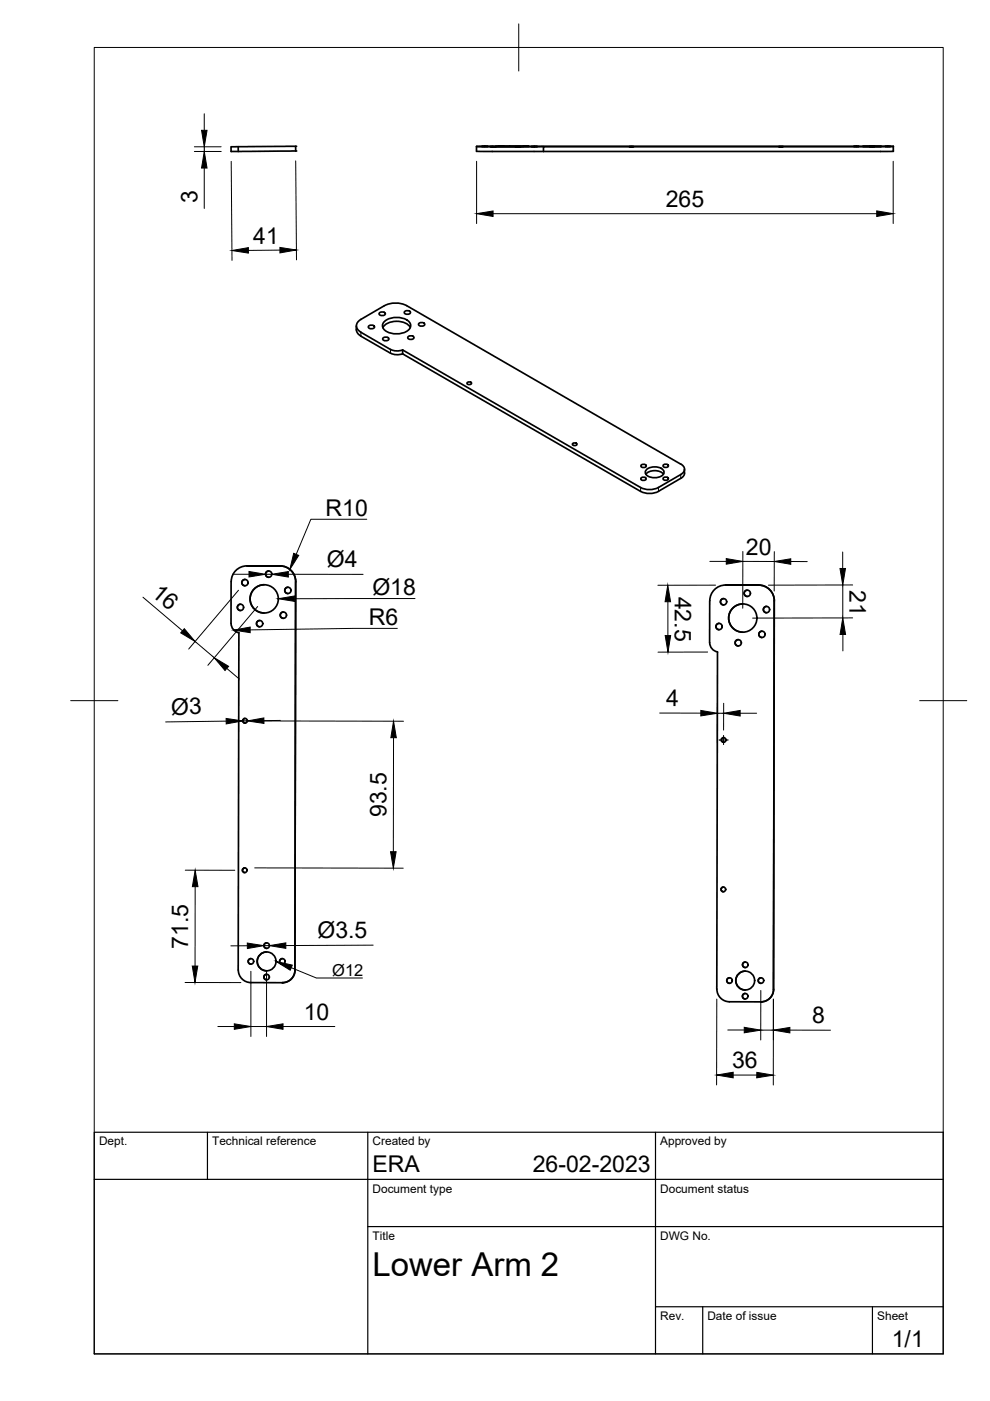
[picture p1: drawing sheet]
<svg xmlns="http://www.w3.org/2000/svg" width="210mm" height="297mm" viewBox="0 0 210 297" stroke-linecap="round" stroke-linejoin="round" font-family="sans-serif">
<!-- layer: Visible -->
<g fill="#000">
<circle cx="62.7" cy="31" r=".18"/>
<circle cx="62.7" cy="32" r=".18"/>
<circle cx="52.3" cy="120" r=".18"/>
<circle cx="59.4" cy="120" r=".18"/>
<circle cx="153.8" cy="124" r=".18"/>
<circle cx="160.8" cy="124.1" r=".18"/>
<circle cx="59.9" cy="208.4" r=".18"/>
<circle cx="161.3" cy="212.4" r=".18"/>
</g>
<g fill="none" stroke="#000" stroke-width=".36">
<path d="M49 31.1l13.7-.1v1l-13.7 .1zM50.5 31.1v1M101 31.1v1M101 32.1h12.2M101 31v.1M101 31h88.4M101 31.1h12.2M102.1 31h1.4zM103.9 31.1h1.4zM105.1 31h5.9zM105.6 31h1.3zM109.2 31.1h1.3z"/>
<path d="M110.8 31h1.4zM112.6 31.1h1.4zM115.2 32.1h-2M115.2 31.1h-2M115.2 32.1h71.5M133.4 31.1h1zM165.1 31.1h1zM181 31h1.1zM182.9 31h4zM184.3 31h1.2zM184.3 31.1h1.2zM186.7 31.1h-71.5v1"/>
<path d="M187.6 31h1.2zM189.4 31.1h-2.7M189.4 32.1h-2.7M189.4 31v1.1M189.4 31v.1M189.4 32h.1M75.5 69.1v.8M75.6 69.9l.1 .6 .8 .8 6.3 3.6a3.1 3.1 0 0 0 2.6 .1M76.5 67.7a1.45 1.45 0 0 0-.9 1.4 1.45 1.45 0 0 0 .9 1.3l6.3 3.7M78.3 69l.5-.1a.51 .51 0 0 1 .6 .5l-.6 .3a.51 .51 0 0 1-.7-.5zM80.6 66.2l.4-.1a.51 .51 0 0 1 .7 .5l-.7 .3a.51 .51 0 0 1-.6-.5zM81.3 71.6l.5-.1a.51 .51 0 0 1 .6 .5l-.6 .2a.51 .51 0 0 1-.6-.4z"/>
<path d="M81.5 68.2a4.3 4.3 0 0 1 5.2 0 1.25 1.25 0 0 1-.5 2.1 4.4 4.4 0 0 1-4.7-.4 1.15 1.15 0 0 1 0-1.7zM81.5 64.8l-5 2.9M82.8 74.1a3.1 3.1 0 0 0 2.6 .1M85.9 66l.5-.1a.51 .51 0 0 1 .6 .4l-.6 .3a.51 .51 0 0 1-.7-.4zM86.2 64.8l58.1 33.6M86.2 64.8a5.2 5.2 0 0 0-4.7 0M86.6 71.3l.5-.1a.51 .51 0 0 1 .7 .5l-.7 .3a.51 .51 0 0 1-.6-.5zM87 69.4a3.8 3.8 0 0 0-4.8-.9l-.8 .6-.2 .4M88.9 68.5l.5-.1a.51 .51 0 0 1 .6 .5l-.6 .3a.51 .51 0 0 1-.6-.5zM99.1 81.1l.5-.1 .4 .3-.6 .2-.4-.2zM121.5 94l.5-.1 .3 .4-.6 .2-.3-.2zM136 98.5a.63 .63 0 0 1 1 .4 .63 .63 0 0 1-.6 .2 .63 .63 0 0 1-.5-.4z"/>
<path d="M137 99.6a2.63 2.63 0 0 1 3.8 .4 1.64 1.64 0 0 1-2 1.3 1.62 1.62 0 0 1-2-1.3zM140.7 98.5a.63 .63 0 0 1 1 .3 .63 .63 0 0 1-.6 .3 .63 .63 0 0 1-.5-.4zM144.4 98.4a1.17 1.17 0 0 1 .7 1.1 1.17 1.17 0 0 1-.8 1.1l-4.7 2.7a4.2 4.2 0 0 1-3.8 .1l-50.4-29.2v.8l50.4 29.2M145.1 99.5v.8M52.3 120h7.1zM52.4 120h.1M52.4 120a3.3 3.3 0 0 0-3.4 3.3M59.4 120a3.3 3.3 0 0 1 3.3 3.3M136 101.3a.63 .63 0 0 1 1 .3 .63 .63 0 0 1-.6 .3 .63 .63 0 0 1-.5-.5zM140.7 100.5a2.72 2.72 0 0 0-3.8 0M140.7 101.2a.63 .63 0 0 1 1 .4 .63 .63 0 0 1-.6 .3 .63 .63 0 0 1-.5-.5zM145.1 100.3a1.35 1.35 0 0 1-.7 1.1l-4.8 2.8a4.1 4.1 0 0 1-3.8 0"/>
<path d="M49 123.3v8.9a2 2 0 0 0 1.7 2l-.2 71.5a2.72 2.72 0 0 0 2.7 2.6M51 128.1a.67 .67 0 0 0-.7 .7 .67 .67 0 0 0 .7 .6M51.9 122.9a.67 .67 0 0 0-.6 .6 .67 .67 0 0 0 .6 .7M55.1 131.6a.67 .67 0 0 0-.7 .6 .67 .67 0 0 0 .7 .7M56 124a3 3 0 0 0-3 3 3 3 0 0 0 3 3M57 121.1a.67 .67 0 0 0-.7 .6 .67 .67 0 0 0 .7 .7M60.1 129.8a.67 .67 0 0 0-.7 .6 .67 .67 0 0 0 .7 .7M61.1 124.5a.67 .67 0 0 0-.7 .7 .67 .67 0 0 0 .7 .6M62.7 123.3l-.2 82.4a2.68 2.68 0 0 1-2.6 2.7l-6.7-.1M150.5 136.2a2 2 0 0 0 1.6 2l-.1 71.5M152.5 132.2a.67 .67 0 0 0-.7 .6 .67 .67 0 0 0 .7 .7M153.4 126.9a.67 .67 0 0 0-.6 .7 .67 .67 0 0 0 .6 .7"/>
<path d="M153.8 124l7 .1zM153.8 124h.1M153.8 124a3.3 3.3 0 0 0-3.3 3.4v8.9M156.5 135.6a.67 .67 0 0 0-.6 .7 .67 .67 0 0 0 .6 .7M157.5 128a3 3 0 0 0-3 3 3 3 0 0 0 3 3M158.4 125.1a.67 .67 0 0 0-.6 .7 .67 .67 0 0 0 .6 .7M160.8 124a3.3 3.3 0 0 1 3.4 3.4M161.6 133.8a.67 .67 0 0 0-.7 .7 .67 .67 0 0 0 .7 .7M162.5 128.6a.67 .67 0 0 0-.6 .6 .67 .67 0 0 0 .6 .7M164.2 127.4l-.2 82.3a2.68 2.68 0 0 1-2.7 2.7h-6.7M52 152.3a.5 .5 0 0 0-.5 .5 .5 .5 0 0 0 .5 .5M153.4 156.4a.5 .5 0 0 0-.4 .5 .5 .5 0 0 0 .4 .5"/>
<path d="M51.9 184a.5 .5 0 0 0-.5 .5 .5 .5 0 0 0 .5 .5M56.5 199.9a.58 .58 0 0 0-.5 .6 .58 .58 0 0 0 .5 .6M153.4 188.1a.5 .5 0 0 0-.5 .5 .5 .5 0 0 0 .5 .5M53.2 203.2a.58 .58 0 0 0-.6 .6 .58 .58 0 0 0 .6 .6M56.5 206.6a.58 .58 0 0 0-.6 .6 .58 .58 0 0 0 .6 .5M56.5 201.8a2 2 0 0 0-2 2 2 2 0 0 0 2 2M59.9 203.2a.58 .58 0 0 0-.6 .6 .58 .58 0 0 0 .6 .6M152 209.7a2.68 2.68 0 0 0 2.7 2.7M154.7 207.3a.58 .58 0 0 0-.6 .6 .58 .58 0 0 0 .6 .6M158 210.6a.58 .58 0 0 0-.6 .6 .58 .58 0 0 0 .6 .6M158 205.9a2 2 0 0 0-2 2 2 2 0 0 0 2 2M158 204a.58 .58 0 0 0-.6 .6 .58 .58 0 0 0 .6 .5"/>
<path d="M161.3 207.3a.58 .58 0 0 0-.5 .6 .58 .58 0 0 0 .5 .6"/>
<circle cx="51" cy="128.8" r=".67"/>
<circle cx="51.9" cy="123.5" r=".67"/>
<circle cx="55" cy="132.2" r=".67"/>
<circle cx="56" cy="127" r="3"/>
<circle cx="57" cy="121.7" r=".67"/>
<circle cx="60.1" cy="130.4" r=".67"/>
<circle cx="61" cy="125.2" r=".67"/>
<circle cx="152.5" cy="132.8" r=".67"/>
<circle cx="153.4" cy="127.6" r=".67"/>
<circle cx="156.5" cy="136.3" r=".67"/>
<circle cx="157.5" cy="131" r="3"/>
<circle cx="158.4" cy="125.8" r=".67"/>
<circle cx="161.6" cy="134.5" r=".67"/>
<circle cx="162.5" cy="129.2" r=".67"/>
<circle cx="52" cy="152.8" r=".5"/>
<circle cx="153.4" cy="156.9" r=".5"/>
<circle cx="51.9" cy="184.5" r=".5"/>
<circle cx="153.4" cy="188.6" r=".5"/>
<circle cx="53.2" cy="203.8" r=".58"/>
<circle cx="56.5" cy="203.8" r="2"/>
<circle cx="56.5" cy="207.2" r=".58"/>
<circle cx="56.5" cy="200.5" r=".58"/>
<circle cx="59.9" cy="203.8" r=".58"/>
<circle cx="154.7" cy="207.9" r=".58"/>
<circle cx="158" cy="207.9" r="2"/>
<circle cx="158" cy="211.2" r=".58"/>
<circle cx="158" cy="204.6" r=".58"/>
<circle cx="161.3" cy="207.9" r=".58"/>
</g>
<!-- layer: Visible Narrow -->
<path d="M76.5 70.4v.9M82.8 74.1v.8M135.8 103.4v.8M139.6 103.4v.8M144.3 100.6v.8" fill="none" stroke="#000" stroke-width=".21"/>
<!-- layer: BORDER -->
<path d="M20 10.1h180v276.9h-180zM110 5.1v10M15 148.6h10M195 148.6h10" fill="none" stroke="#000" stroke-width=".21"/>
<!-- layer: TITLEBLOCK -->
<path d="M20 240.1h180v46.9h-180zM20 250h180M44 240.1v9.9M78 240.1v46.9M139 240.1v46.9M78 260.1h122M139 277.1h61M149 277.1v9.9M185 277.1v9.9" fill="none" stroke="#000" stroke-width=".25"/>
<!-- layer: FD_Dimensions -->
<g fill="none" stroke="#000" stroke-width=".21">
<path d="M41.2 31.1h5.7M41.2 32.1h5.7M43.3 24.1v3.5M43.3 31.1v1M43.3 35.6v8.6M49 34.2l.2 21M62.7 34.1l.2 21M101 34.2v13.2M189.4 34.2v13.2M59.4 53l-6.7 .1M104.5 45.3h81.4M150.5 119h3.5"/>
<path d="M157.5 119h6.7M157.5 116.9v12.1M164.2 117l-.1 8.3M167.7 119l3.5 .1M178.7 117v3.5M30.3 126.6l8.4 7.1M41.4 136l4 3.5M49.3 121.8h3.5M50.6 125.1l-10.6 12.5M54.6 128.6l-10.5 12.5M56.3 121.8h1.3M61.1 121.8h15.9"/>
<path d="M141.6 127.6v7.2M150 138.2l-10.5 .1M151.7 124.1h-12.2M178.7 124v7M178.7 134.5v3.5M180.8 131h-21.2M180.8 124l-17.9 .1M48 152.9l-12.9 .2M48.1 141.7l2.7 2.3M51.5 152.9h1M54 152.9h31.6M59.5 152.7l-3.5 .1"/>
<path d="M83.4 156.4v24.2M139.9 151.2h8.7M152.1 149.1v8.4M152.1 151.2h1.3M153.4 149.1v5.7M156.9 151.2h3.5M39.3 184.5h10.5M41.4 188v16.8M54 184l31.5 .1M39.2 208.3h11.9M46.2 217.6h3.5M52.5 200.5h-3.6"/>
<path d="M53.2 205.9v13.9M53.2 217.6h3.3M55.9 200.5h1.2M56.5 205.9v13.9M60 217.6h11M79.1 200.4l-18.5 .1M152 211.8l-.1 18.2M154.3 218.4h3.5M161.3 218.4h2.7M161.3 210v10.5M167.5 218.4h8.6M155.4 227.9h5.1"/>
<path d="M164 220.5v-8.7v18.2"/>
</g>
<g fill="#000" stroke="#000" stroke-width=".21">
<path d="M42.7 27.6h1.2l-.6 3.5zM43.3 32.1l.6 3.5h-1.2zM49.2 53.1l3.5-.6v1.2zM59.4 52.5l3.4 .5-3.4 .6zM101 45.3l3.5-.6v1.2zM185.9 44.7l3.5 .6-3.5 .6zM154 118.4l3.5 .6-3.5 .6zM164.2 119l3.5-.5v1.1zM39.1 133.3l2.3 2.7-3.1-1.8zM52.8 121.2l3.5 .6-3.5 .5zM57.6 121.8l3.5-.6v1.2zM141.6 124.1l.6 3.5h-1.2z"/>
<path d="M141 134.8h1.2l-.6 3.5zM178.1 120.5h1.2l-.6 3.5zM178.7 131l.6 3.5h-1.2zM47.9 152.3l3.6 .6-3.5 .6zM45.4 139.5l3.1 1.8-.8 .9zM52.5 152.9l3.4-.7 .1 1.2zM83.4 152.9l.6 3.5h-1.1zM148.6 150.6l3.5 .6-3.5 .6zM153.4 151.2l3.5-.6v1.2zM41.4 184.5l.6 3.5h-1.2zM52.4 199.9l3.5 .6-3.4 .6zM57.1 200.5l3.5-.6v1.2z"/>
<path d="M82.8 180.6h1.2l-.6 3.5zM40.8 204.8h1.1l-.6 3.5zM49.7 217.1l3.5 .5-3.5 .6zM56.5 217.6l3.5-.5v1.1zM157.8 217.8l3.5 .6-3.5 .6zM164 218.4l3.5-.6v1.2zM152 227.9l3.4-.6v1.2zM160.5 227.4l3.5 .6-3.6 .5z"/>
</g>
<!-- layer: Leaders -->
<path d="M62.3 117.3l1 .5-1.9 3zM49.6 133.6l3.4-.6v1.1zM59 126.9l3.5-.5v1.1zM58.5 203.8l3.5 .8-.5 1.1z" fill="#000" stroke="#000" stroke-width=".21"/>
<path d="M77.8 110.1h-11.9l-3.1 7.4M84.2 133.2l-31.2 .3M88 126.9h-25.5M61.8 205.2l5.3 2.2h9.8" fill="none" stroke="#000" stroke-width=".21"/>
<!-- layer: Smart Centers -->
<path d="M152.4 156.9h2M153.4 155.9v2" fill="none" stroke="#000" stroke-width=".21"/>
<text font-size="7" x="79" y="270.6">Lower Arm 2</text>
<g font-size="4.9">
<text x="41.8" y="43" transform="rotate(-90 41.8 43)">3</text>
<text x="141.2" y="43.8">265</text>
<text x="53.7" y="51.7">41</text>
<text x="69" y="109.4">R10</text>
<text x="158.2" y="117.6">20</text>
<text x="69.3" y="120.2">Ø4</text>
<text x="180.1" y="125.2" transform="rotate(90 180.1 125.2)">21</text>
<text x="31.9" y="126.1" transform="rotate(40 31.9 126.1)">16</text>
<text x="79" y="126.2">Ø18</text>
<text x="143.1" y="126.5" transform="rotate(90 143.1 126.5)">42.5</text>
<text x="78.2" y="132.5">R6</text>
<text x="141.2" y="149.8">4</text>
<text x="36.3" y="151.5" transform="rotate(-1 36.3 151.5)">Ø3</text>
<text x="82" y="173.3" transform="rotate(-90 82 173.3)">93.5</text>
<text x="39.9" y="201.2" transform="rotate(-90 39.9 201.2)">71.5</text>
<text x="67.3" y="198.9">Ø3.5</text>
<text x="64.4" y="216.2">10</text>
<text x="172.2" y="217">8</text>
<text x="155.2" y="226.5">36</text>
<text x="79" y="248.5">ERA</text>
<text x="113" y="248.5">26-02-2023</text>
<text x="189.1" y="285.7">1/1</text>
</g>
<text font-size="3.5" x="70.4" y="206.9">Ø12</text>
<g font-size="2.5">
<text x="21" y="242.9">Dept.</text>
<text x="45" y="242.9">Technical reference</text>
<text x="79" y="242.9">Created by</text>
<text x="140" y="242.9">Approved by</text>
<text x="79" y="252.8">Document type</text>
<text x="140" y="252.8">Document status</text>
<text x="79" y="262.9">Title</text>
<text x="140" y="262.9">DWG No.</text>
<text x="140" y="279.9">Rev.</text>
<text x="150" y="279.9">Date of issue</text>
<text x="186" y="279.9">Sheet</text>
</g>
</svg>
